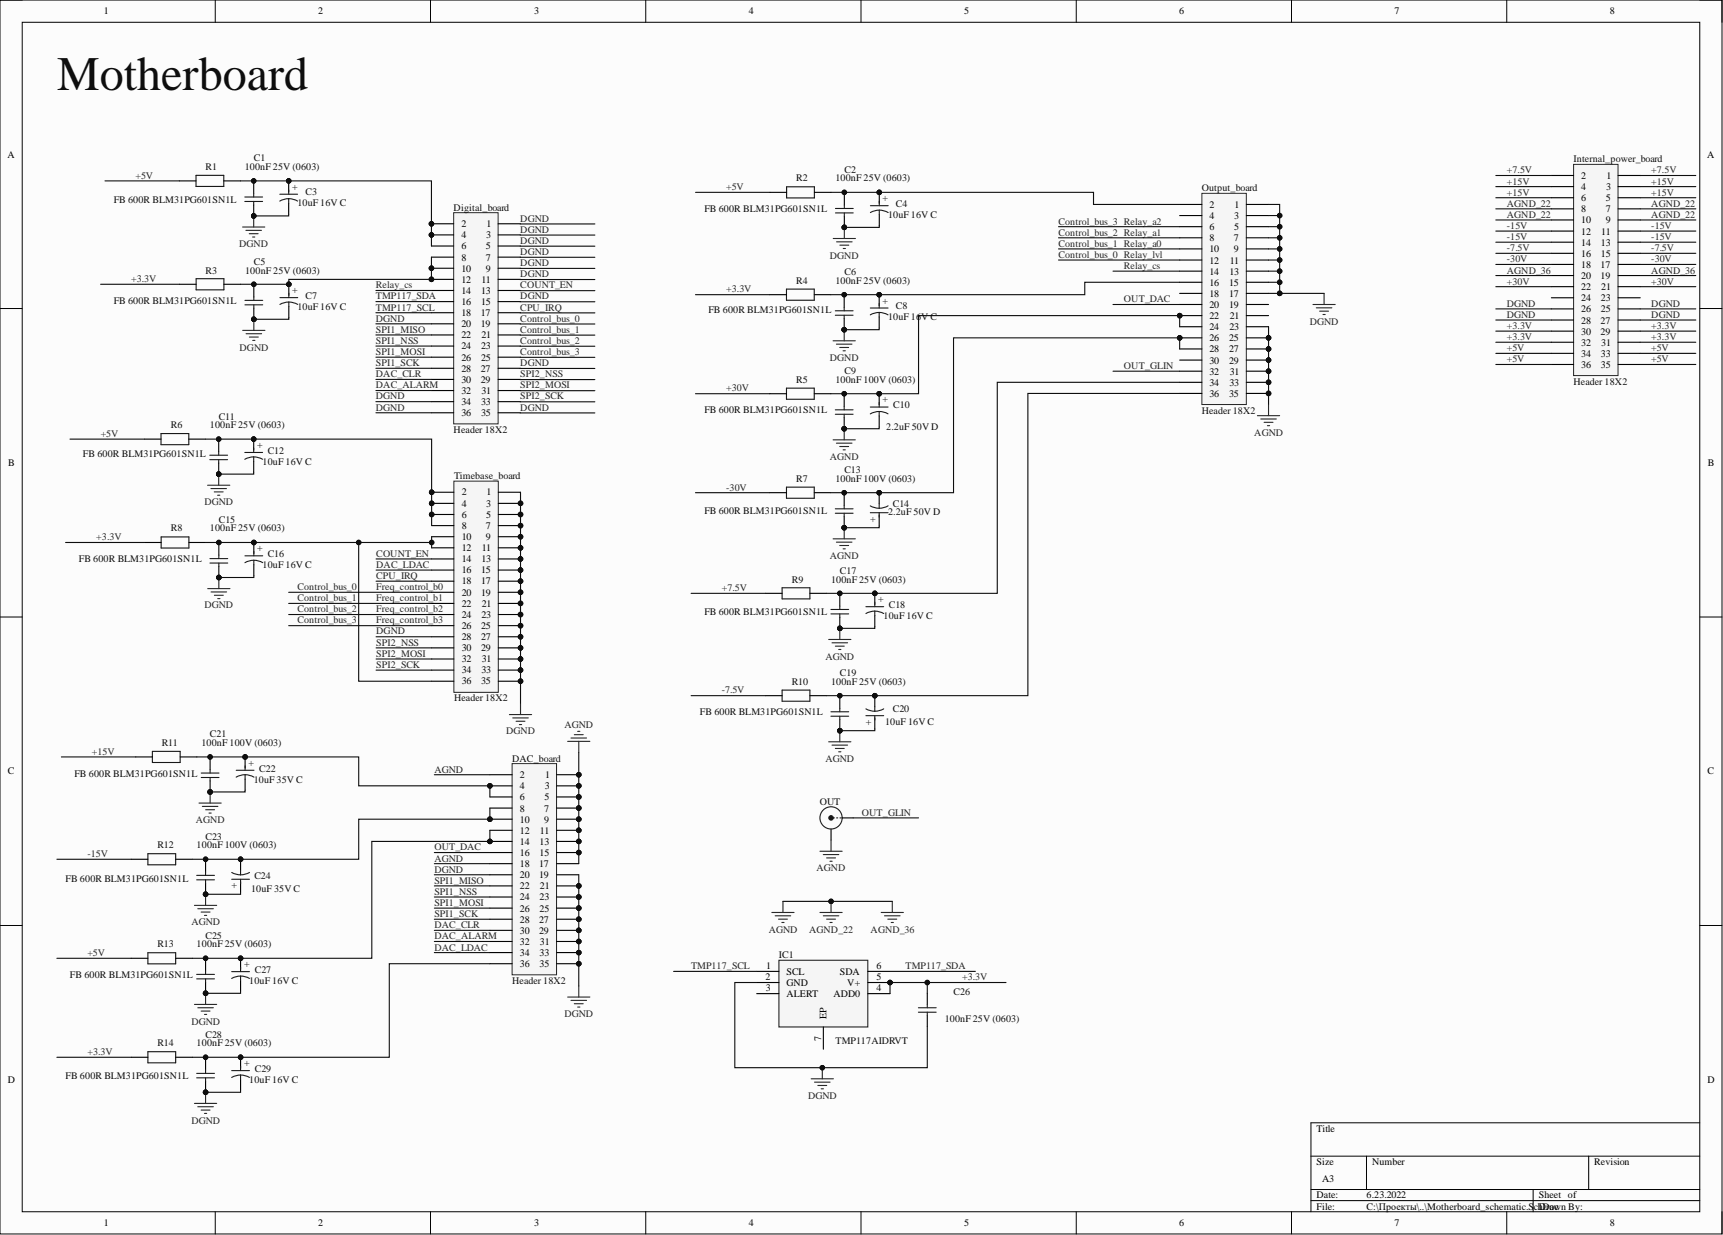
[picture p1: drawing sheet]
# Altium project Motherboard.PrjPcb
1 sheet, 50 parts. Net scope: global (net labels, ports and power ports of the same name join across sheets).
Board file: Motherboard_PCB.PcbDoc

## Sheet Motherboard_schematic.SchDoc
size A3

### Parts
C1  100nF 25V (0603)  [CAP 0603]
C2  100nF 25V (0603)  [CAP 0603]
C3  10uF 16V C  [CAPMP6032X280N]
C4  10uF 16V C  [CAPMP6032X280N]
C5  100nF 25V (0603)  [CAP 0603]
C6  100nF 25V (0603)  [CAP 0603]
C7  10uF 16V C  [CAPMP6032X280N]
C8  10uF 16V C  [CAPMP6032X280N]
C9  100nF 100V (0603)  [CAP 0603]
C10  2.2uF 50V D  [CAPMP7343X310N]
C11  100nF 25V (0603)  [CAP 0603]
C12  10uF 16V C  [CAPMP6032X280N]
C13  100nF 100V (0603)  [CAP 0603]
C14  2.2uF 50V D  [CAPMP7343X310N]
C15  100nF 25V (0603)  [CAP 0603]
C16  10uF 16V C  [CAPMP6032X280N]
C17  100nF 25V (0603)  [CAP 0603]
C18  10uF 16V C  [CAPMP6032X280N]
C19  100nF 25V (0603)  [CAP 0603]
C20  10uF 16V C  [CAPMP6032X280N]
C21  100nF 100V (0603)  [CAP 0603]
C22  10uF 35V C  [CAPMP6032X280N]
C23  100nF 100V (0603)  [CAP 0603]
C24  10uF 35V C  [CAPMP6032X280N]
C25  100nF 25V (0603)  [CAP 0603]
C26  100nF 25V (0603)  [CAP 0603]
C27  10uF 16V C  [CAPMP6032X280N]
C28  100nF 25V (0603)  [CAP 0603]
C29  10uF 16V C  [CAPMP6032X280N]
DAC_board  Header 18X2  [HDR2X18]
Digital_board  Header 18X2  [HDR2X18]
IC1  TMP117AIDRVT  [SON65P200X200X80-7N-D]
Internal_power_board  Header 18X2  [HDR2X18]
OUT  SMB  [SMB_V-RJ45]  (value not drawn)
Output_board  Header 18X2  [HDR2X18]
R1  FB 600R BLM31PG601SN1L  [C1206]
R2  FB 600R BLM31PG601SN1L  [C1206]
R3  FB 600R BLM31PG601SN1L  [C1206]
R4  FB 600R BLM31PG601SN1L  [C1206]
R5  FB 600R BLM31PG601SN1L  [C1206]
R6  FB 600R BLM31PG601SN1L  [C1206]
R7  FB 600R BLM31PG601SN1L  [C1206]
R8  FB 600R BLM31PG601SN1L  [C1206]
R9  FB 600R BLM31PG601SN1L  [C1206]
R10  FB 600R BLM31PG601SN1L  [C1206]
R11  FB 600R BLM31PG601SN1L  [C1206]
R12  FB 600R BLM31PG601SN1L  [C1206]
R13  FB 600R BLM31PG601SN1L  [C1206]
R14  FB 600R BLM31PG601SN1L  [C1206]
Timebase_board  Header 18X2  [HDR2X18]

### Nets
AGND: C9.2 C10.2 C13.2 C14.1 C17.2 C18.2 C19.2 C20.1 C21.2 C22.2 C23.2 C24.1 DAC_board.1 DAC_board.2 DAC_board.3 DAC_board.5 DAC_board.7 DAC_board.9 DAC_board.11 DAC_board.13 DAC_board.15 DAC_board.17 DAC_board.18 Internal_power_board.7 Internal_power_board.8 Internal_power_board.9 Internal_power_board.10 Internal_power_board.19 Internal_power_board.20 OUT.2(Y) Output_board.23 Output_board.25 Output_board.27 Output_board.29 Output_board.31 Output_board.33 Output_board.35  [also labelled AGND_22, AGND_36]
DGND: C1.2 C2.2 C3.2 C4.2 C5.2 C6.2 C7.2 C8.2 C11.2 C12.2 C15.2 C16.2 C25.2 C26.2 C27.2 C28.2 C29.2 DAC_board.19 DAC_board.20 DAC_board.21 DAC_board.23 DAC_board.25 DAC_board.27 DAC_board.29 DAC_board.31 DAC_board.33 DAC_board.35 Digital_board.1 Digital_board.3 Digital_board.5 Digital_board.7 Digital_board.9 Digital_board.11 Digital_board.15 Digital_board.20 Digital_board.27 Digital_board.34 Digital_board.35 Digital_board.36 IC1.2(GND) Internal_power_board.25 Internal_power_board.26 Internal_power_board.27 Internal_power_board.28 Output_board.1 Output_board.3 Output_board.5 Output_board.7 Output_board.9 Output_board.11 Output_board.13 Output_board.15 Output_board.17 Timebase_board.1 Timebase_board.3 Timebase_board.5 Timebase_board.7 Timebase_board.9 Timebase_board.11 Timebase_board.13 Timebase_board.15 Timebase_board.17 Timebase_board.19 Timebase_board.21 Timebase_board.23 Timebase_board.25 Timebase_board.27 Timebase_board.28 Timebase_board.29 Timebase_board.31 Timebase_board.33 Timebase_board.35
+3.3V: C26.1 IC1.4(ADD0) IC1.5(V+) Internal_power_board.29 Internal_power_board.30 Internal_power_board.31 Internal_power_board.32 R3.2 R4.2 R8.2 R14.2
+5V: Internal_power_board.33 Internal_power_board.34 Internal_power_board.35 Internal_power_board.36 R1.2 R2.2 R6.2 R13.2
+7.5V: Internal_power_board.1 Internal_power_board.2 R9.2
+15V: Internal_power_board.3 Internal_power_board.4 Internal_power_board.5 Internal_power_board.6 R11.2
+30V: Internal_power_board.21 Internal_power_board.22 R5.2
-7.5V: Internal_power_board.15 Internal_power_board.16 R10.2
-15V: Internal_power_board.11 Internal_power_board.12 Internal_power_board.13 Internal_power_board.14 R12.2
-30V: Internal_power_board.17 Internal_power_board.18 R7.2
Control_bus_0: Digital_board.19 Output_board.12 Timebase_board.20  [also labelled Freq_control_b0, Relay_lvl]
Control_bus_1: Digital_board.21 Output_board.10 Timebase_board.22  [also labelled Freq_control_b1, Relay_a0]
Control_bus_2: Digital_board.23 Output_board.8 Timebase_board.24  [also labelled Freq_control_b2, Relay_a1]
Control_bus_3: Digital_board.25 Output_board.6 Timebase_board.26  [also labelled Freq_control_b3, Relay_a2]
COUNT_EN: Digital_board.13 Timebase_board.14
CPU_IRQ: Digital_board.17 Timebase_board.18
DAC_ALARM: DAC_board.32 Digital_board.32
DAC_CLR: DAC_board.30 Digital_board.30
DAC_LDAC: DAC_board.34 Timebase_board.16
OUT_DAC: DAC_board.16 Output_board.20
OUT_GLIN: OUT.1(X) Output_board.32
Relay_cs: Digital_board.14 Output_board.14
SPI1_MISO: DAC_board.22 Digital_board.22
SPI1_MOSI: DAC_board.26 Digital_board.26
SPI1_NSS: DAC_board.24 Digital_board.24
SPI1_SCK: DAC_board.28 Digital_board.28
SPI2_MOSI: Digital_board.31 Timebase_board.32
SPI2_NSS: Digital_board.29 Timebase_board.30
SPI2_SCK: Digital_board.33 Timebase_board.34
TMP117_SCL: Digital_board.18 IC1.1(SCL)
TMP117_SDA: Digital_board.16 IC1.6(SDA)
NetC1_1: C1.1 C3.1 Digital_board.2 Digital_board.4 Digital_board.6 R1.1(A)
NetC2_1: C2.1 C4.1 Output_board.2 R2.1(A)
NetC5_1: C5.1 C7.1 Digital_board.8 Digital_board.10 Digital_board.12 R3.1(A)
NetC6_1: C6.1 C8.1 Output_board.16 R4.1(A)
NetC9_1: C9.1 C10.1 Output_board.22 Output_board.24 R5.1(A)
NetC11_1: C11.1 C12.1 R6.1(A) Timebase_board.2 Timebase_board.4 Timebase_board.6 Timebase_board.8
NetC13_1: C13.1 C14.2 Output_board.26 Output_board.28 R7.1(A)
NetC15_1: C15.1 C16.1 R8.1(A) Timebase_board.10 Timebase_board.12 Timebase_board.36
NetC17_1: C17.1 C18.1 Output_board.34 R9.1(A)
NetC19_1: C19.1 C20.2 Output_board.36 R10.1(A)
NetC21_1: C21.1 C22.1 DAC_board.4 DAC_board.6 R11.1(A)
NetC23_1: C23.1 C24.2 DAC_board.8 DAC_board.10 R12.1(A)
NetC25_1: C25.1 C27.1 DAC_board.12 DAC_board.14 R13.1(A)
NetC28_1: C28.1 C29.1 DAC_board.36 R14.1(A)

Not connected (* = marked no-connect by the designer): IC1 3(ALERT) 7(EP); Internal_power_board 23 24; Output_board 4 18 19 21 30

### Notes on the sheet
- Motherboard
